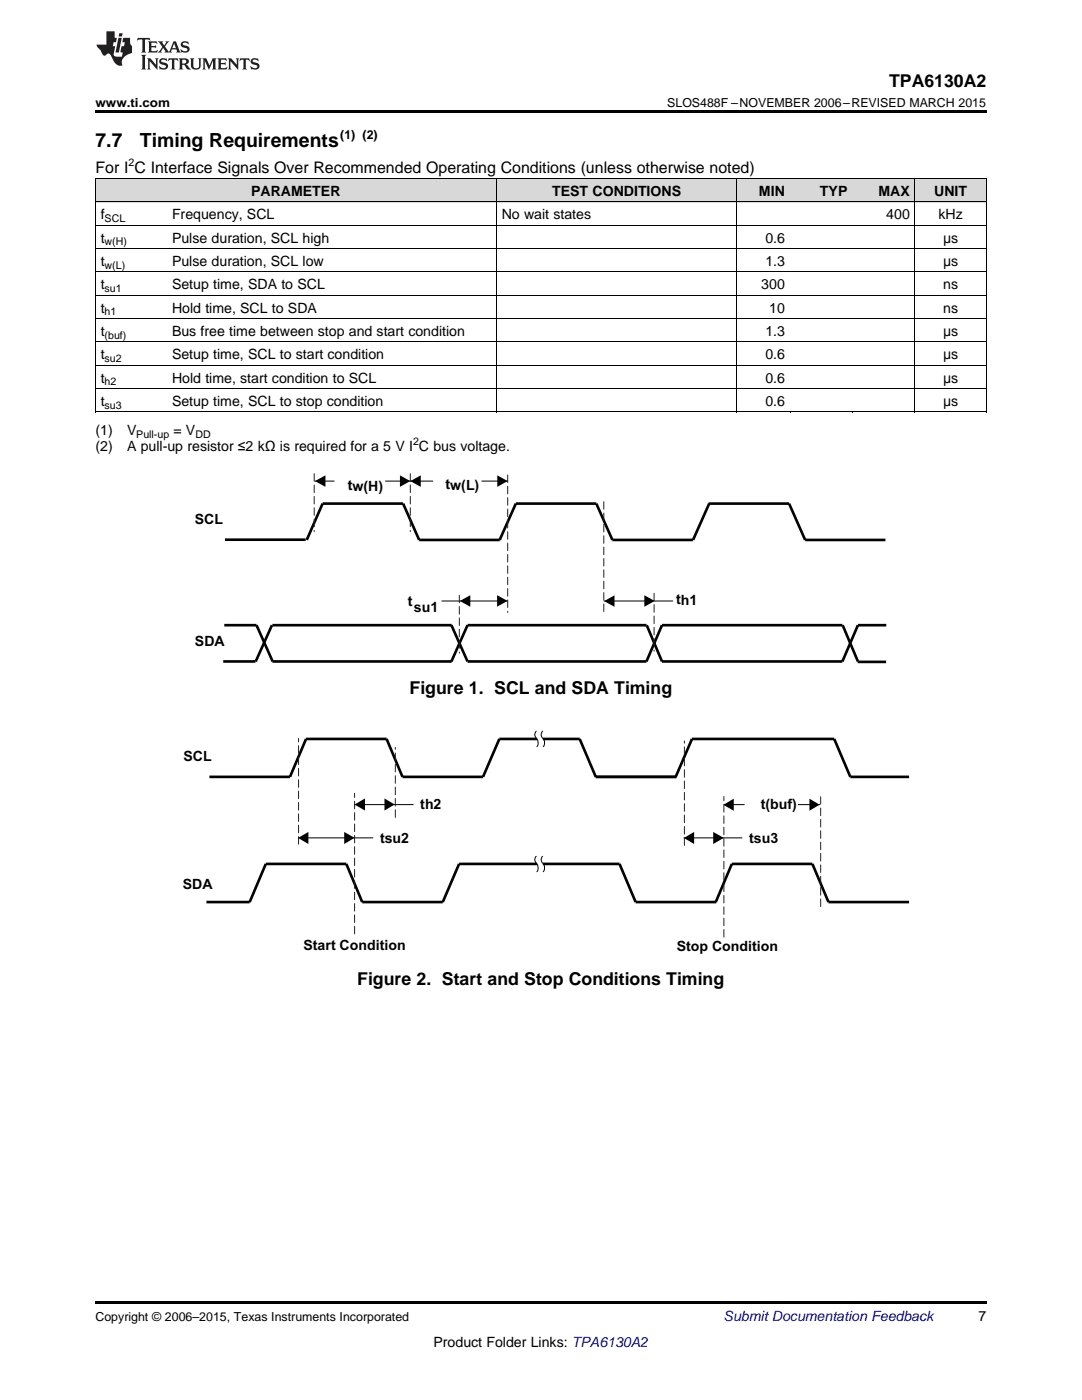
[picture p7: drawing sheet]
<svg xmlns="http://www.w3.org/2000/svg" width="216mm" height="279mm" viewBox="0 0 216 279" stroke-linecap="round" stroke-linejoin="round" font-family="sans-serif">
<g fill="#d8d8d8">
<path d="M19 35.7h14.3v4.7h-14.3z"/>
<path d="M33.3 35.7h65.8v4.7h-65.8z"/>
<path d="M99.1 35.7h47.9v4.7h-47.9z"/>
<path d="M147 35.7h10.7v4.7h-10.7z"/>
<path d="M157.7 35.7h12.5v4.7h-12.5z"/>
<path d="M170.2 35.7h12.4v4.7h-12.4z"/>
<path d="M182.6 35.7h14.2v4.7h-14.2z"/>
</g>
<path d="M19 259.7h177.8v.5h-177.8z" fill="#000"/>
<path d="M118.9 155h16.1M70.8 160.6h11.7M144.4 160.6h19.2" fill="none" stroke="#010202" stroke-width=".2"/>
<path d="M41.8 155h16.1l3.2-7.5h16l3.2 7.5h16.1l3.2-7.5h16.1l3.2 7.5M134.8 155l3.3-7.5h28.4l3.2 7.5h11.7" fill="none" stroke="#010202" stroke-width=".53"/>
<path d="M118.9 155h16.1" fill="none" stroke="#010202" stroke-width=".51"/>
<g fill="#010202">
<path d="M76.7 159.4l2.1 1.2-2.1 1.2z" fill-rule="evenodd"/>
<path d="M70.8 160.6l2-1.2v2.4z" fill-rule="evenodd"/>
</g>
<path d="M148.7 159.2h10.4v2.8h-10.4z" fill-rule="evenodd" fill="#fff"/>
<path d="M148.7 159.2h10.4v2.8h-10.4z" fill="none" stroke="#fff" stroke-width=".34"/>
<path d="M161.5 159.4l2.1 1.2-2.1 1.2z" fill-rule="evenodd" fill="#010202"/>
<path d="M59.5 167.2h15" fill="none" stroke="#010202" stroke-width=".2"/>
<g fill="#010202">
<path d="M68.7 166l2.1 1.2-2.1 1.2z" fill-rule="evenodd"/>
<path d="M59.5 167.2l2-1.2v2.4z" fill-rule="evenodd"/>
<path d="M144.3 160.6l2.1-1.2v2.4z" fill-rule="evenodd"/>
</g>
<path d="M118.9 155h16.1M41.2 180h8.6l3.2-7.6h16.1l3.2 7.6h16l3.3-7.6h32l3.2 7.6h16.1M142.8 180l3.2-7.6h16.1l3.2 7.6h16.1" fill="none" stroke="#010202" stroke-width=".53"/>
<path d="M107.2 146.9h1.1v1.5h-1.1z" fill-rule="evenodd" fill="#fff"/>
<path d="M107 145.9a1.15 1.15 0 0 0 .3 1.7 1.32 1.32 0 0 1-.2 1.4M108.3 147.5h.1M108.3 145.9a1.15 1.15 0 0 0 .2 1.7 1.33 1.33 0 0 1-.1 1.4" fill="none" stroke="#010202" stroke-width=".2"/>
<path d="M107.2 171.9h1.1v1.4h-1.1z" fill-rule="evenodd" fill="#fff"/>
<path d="M107 172.3a1.32 1.32 0 0 1 .1 1.7M107 170.8a.93 .93 0 0 0 0 1.4M108.3 172.3a1.21 1.21 0 0 1 .1 1.7M108.3 172.4h.1M108.3 170.8a.93 .93 0 0 0 0 1.4M136.4 167.2h11.7" fill="none" stroke="#010202" stroke-width=".2"/>
<g fill="#010202">
<path d="M142.3 166l2.1 1.2-2.1 1.2z" fill-rule="evenodd"/>
<path d="M136.4 167.2l2.1-1.2v2.4z" fill-rule="evenodd"/>
</g>
<path d="M59.6 168.5v-21.1M78.9 163.1v-13.9M136.6 168.7v-20.8M70.8 186.4v-28.1M144.4 187v-28M163.8 180.9v-22.3" fill="none" stroke="#231f20" stroke-width=".2" stroke-dasharray="1.5 .8"/>
<g fill="none" stroke="#010202" stroke-width=".53">
<path d="M44.9 107.7h16.1M141.4 100.5h16.1l3.2 7.3h16M141.5 100.5l-3.2 7.3h-16.1l-3.2-7.3h-16.1l-3.2 7.3h-16.1l-3.2-7.3h-16l-3.2 7.3M44.5 132h6.5M44.8 124.8h6.4l3.2 7.2M54.3 124.8l-3.3 7.2M54.4 132h35.7M54.4 124.8h35.7M90.1 124.8l3.2 7.2h35.7l3.1-7.2h36M129 124.8h-35.7l-3.2 7.2M129 124.8l3.1 7.2h36l3.1-7.2h5.6M168.1 124.8l3.1 7.2"/>
<path d="M171.1 132.1h5.7"/>
</g>
<path d="M62.9 96h19" fill="none" stroke="#010202" stroke-width=".2"/>
<path d="M66.9 94.9h9.8v3.5h-9.8z" fill-rule="evenodd" fill="#fff"/>
<path d="M66.9 94.9h9.8v3.5h-9.8z" fill="none" stroke="#fff" stroke-width=".35"/>
<g fill="#010202">
<path d="M79.8 94.9l2.1 1.1-2.1 1.2z" fill-rule="evenodd"/>
<path d="M62.9 96l2-1.1v2.3z" fill-rule="evenodd"/>
</g>
<path d="M81.9 96h19.4" fill="none" stroke="#010202" stroke-width=".2"/>
<path d="M86.6 94.7h9.3v3.5h-9.3z" fill-rule="evenodd" fill="#fff"/>
<path d="M86.6 94.7h9.3v3.5h-9.3z" fill="none" stroke="#fff" stroke-width=".35"/>
<g fill="#010202">
<path d="M99.2 94.9l2.1 1.1-2.1 1.2z" fill-rule="evenodd"/>
<path d="M81.9 96l2.1-1.1v2.3z" fill-rule="evenodd"/>
<path d="M91.8 119.9l2-1.1v2.3z" fill-rule="evenodd"/>
</g>
<path d="M88.2 119.9h13" fill="none" stroke="#010202" stroke-width=".2"/>
<g fill="#010202">
<path d="M99.2 118.8l2.1 1.1-2.1 1.2z" fill-rule="evenodd"/>
<path d="M128.6 118.8l2.1 1.1-2.1 1.2z" fill-rule="evenodd"/>
</g>
<path d="M120.5 119.9h13.7" fill="none" stroke="#010202" stroke-width=".2"/>
<path d="M120.5 120l2.1-1.2v2.3z" fill-rule="evenodd" fill="#010202"/>
<path d="M62.7 94.5v11.6M81.9 94.5v11.6M101.3 94.8v27.4M91.7 118.8v11.5M120.5 100.1v22.6M130.5 118.4v11.6" fill="none" stroke="#231f20" stroke-width=".2" stroke-dasharray="1.5 .8"/>
<path d="M19 22h177.8v.5h-177.8zM19 82.2l.2 .1zM99 82.2l.1 .1zM146.9 82.2l.1 .1zM157.6 82.2l.1 .1zM170.1 82.2l.1 .1zM182.5 82.2l.1 .1zM196.7 82.2l.1 .1z" fill="#000"/>
<g fill="none" stroke="#000" stroke-width=".2">
<path d="M19 35.6l177.8 .1v46.6M19.1 35.7v46.6M99 35.7v46.6M147 35.7v46.6M182.5 35.7v46.6M19 58.9h177.8M19 54.3h177.8M19 49.6h177.8M19 45h177.8M19 40.3h177.8M19 77.6h177.8M19 72.9h177.8"/>
<path d="M19 68.2h177.8M19 63.6h177.8M19 82.2h177.8"/>
</g>
<g fill="#231f20">
<path d="M27.5 7.6l-.1 .5 .4-.2h.6v.1v2.1l-.2 .4h1l-.3-.4v-2.1l.1-.1h.5l.5 .2-.2-.5zM29.5 8.3l.2 .3v1.5l-.2 .4h1.8l.2-.6a1.04 1.04 0 0 1-1.3 .2v-.7h.6l.3 .2v-.6l-.3 .2h-.6v-.6l.8-.1 .4 .3-.2-.5zM31.5 8.3l.9 1.1-.9 1.1h.8l-.2-.2 .5-.7 .4 .7-.2 .2h1.5l-.1-.2 .1-.4h.9l.1 .4-.2 .2h1l-.3-.3-.7-1.9h-.5l-.9 2-.8-1 .9-1h-.8l.1 .3-.3 .5-.4-.6 .2-.2zM34.7 8.6l.4 1h-.7zM36.3 8.4a.63 .63 0 0 0-.2 .7 .63 .63 0 0 0 .6 .4l.6 .2 .1 .2a.75 .75 0 0 1-.7 .4 .75 .75 0 0 1-.6-.5l.1 .7 .1-.1a1.11 1.11 0 0 0 1.5-.6 1.13 1.13 0 0 0-1.2-.8l-.1-.4a1.04 1.04 0 0 1 1.2 .2l-.2-.5-.1 .1-.5-.2zM28.2 10.9l.2 .4v2.2l-.2 .4h1l-.3-.4v-2.2l.3-.4zM29.3 11.6l.3 .4v1.5l-.3 .4h.8l-.2-.4v-1.3l1.5 1.7v-1.9l.2-.4h-.7l.2 .4v.9l-1.1-1.3zM32 11.8a.62 .62 0 0 0-.2 .7 .62 .62 0 0 0 .6 .4l.6 .1 .1 .3a.76 .76 0 0 1-.7 .3 .76 .76 0 0 1-.6-.4l.1 .7 .1-.1a1.11 1.11 0 0 0 1.5-.6 1.13 1.13 0 0 0-1.2-.8l-.1-.4a1.04 1.04 0 0 1 1.2 .2l-.2-.6-.1 .1-.5-.1zM33.7 11.6l-.2 .6a.61 .61 0 0 1 .8-.3v1.6l-.2 .4h.9l-.2-.4v-1.6a.63 .63 0 0 1 .8 .3l-.2-.6zM35.6 11.6l.3 .4v1.5l-.3 .4h1l-.2-.2v-.8l.5 .2a.76 .76 0 0 0 1.2 .7l-1-1a.58 .58 0 0 0 .6-.5 .58 .58 0 0 0-.5-.6zM36.4 11.9h.1a.45 .45 0 0 1 .5 .1 .45 .45 0 0 1 .1 .5l-.7 .2zM37.9 11.6l.2 .2a2.17 2.17 0 0 0 .3 1.9 .99 .99 0 0 0 1.6-.6v-1.1l.2-.4h-.7l.2 .2a1.92 1.92 0 0 1-.2 1.8 .6 .6 0 0 1-.9-.5v-1.1l.2-.4zM40.4 11.6l.2 .4v1.5l-.2 .4h.7l-.2-.4v-1.4l.8 1.8 .8-1.8v1.4l-.2 .4h.9l-.2-.4v-1.5l.2-.4h-.8l-.6 1.5-.6-1.5zM43.4 11.6l.2 .4v1.5l-.2 .4h1.8l.2-.6a1.04 1.04 0 0 1-1.3 .1v-.6h.5l.4 .2v-.6l-.4 .2h-.5v-.7h.8l.3 .3-.1-.6zM45.5 11.6l.2 .4v1.5l-.2 .4h.7l-.2-.4v-1.3l1.5 1.7v-1.9l.2-.4h-.7l.2 .4v.9l-1.1-1.3zM47.9 11.6l-.1 .6a.61 .61 0 0 1 .8-.3v1.6l-.3 .4h1l-.3-.4 .1-1.6a.63 .63 0 0 1 .7 .3l-.1-.6zM50.2 11.8a.62 .62 0 0 0-.2 .7 .62 .62 0 0 0 .6 .4l.6 .1 .2 .3a.76 .76 0 0 1-.8 .3 .76 .76 0 0 1-.6-.4l.1 .7 .2-.1a1.11 1.11 0 0 0 1.5-.6 1.13 1.13 0 0 0-1.3-.8l-.1-.4a1.04 1.04 0 0 1 1.2 .2l-.1-.6-.2 .1-.5-.1z"/>
<path d="M21.2 6.3v2.6h-1.9l.1 .4 .7 .9a.91 .91 0 0 0 1 .8 .56 .56 0 0 1 .5-.3 .56 .56 0 0 1 .5 .3l.4 .8a1.53 1.53 0 0 0 1.9 1.2 1.54 1.54 0 0 1 1-2.1l.9-.3v-1.4a1.52 1.52 0 0 1-.3-1.6h-1.4l-.2 .8h.5l-.2 .8h-.4l-.2 1v.2l.4 .1-.2 .8a1.93 1.93 0 0 1-1.6-.3l.3-1.8h-.5l.2-.8h.4l.2-.8h-.4v-1.3zM23.6 7.6l-.6 2.9h.7l.6-2.9zM23.8 6.6l-.1 .7h.6l.2-.7z"/>
</g>
<g font-size="3.9">
<text x="19" y="29.3">7.7</text>
<text x="27.9" y="29.3">Timing Requirements</text>
</g>
<g font-size="3.5">
<text x="177.4" y="17.3">TPA6130A2</text>
<text x="81.7" y="138.5">Figure 1. SCL and SDA Timing</text>
<text x="71.3" y="196.6">Figure 2. Start and Stop Conditions Timing</text>
</g>
<text font-size="3.2" x="19" y="34.4">For I C Interface Signals Over Recommended Operating Conditions (unless otherwise noted)</text>
<g font-size="2.8">
<text x="50.1" y="39.1">PARAMETER</text>
<text x="110.2" y="39.1">TEST CONDITIONS</text>
<text x="151.4" y="39.1">MIN</text>
<text x="163.6" y="39.1">TYP</text>
<text x="175.3" y="39.1">MAX</text>
<text x="186.4" y="39.1">UNIT</text>
<text x="20.1" y="43.7">f</text>
<text x="34.3" y="43.7">Frequency, SCL</text>
<text x="100.1" y="43.7">No wait states</text>
<text x="176.8" y="43.7">400</text>
<text x="187.3" y="43.7">kHz</text>
<text x="20.1" y="48.4">t</text>
<text x="20.1" y="53.1">t</text>
<text x="34.3" y="48.4">Pulse duration, SCL high</text>
<text x="34.3" y="53.1">Pulse duration, SCL low</text>
<text x="152.7" y="48.4">0.6</text>
<text x="152.7" y="53.1">1.3</text>
<text x="188.2" y="48.4">μs</text>
<text x="188.2" y="53.1">μs</text>
<text x="20.1" y="57.7">t</text>
<text x="34.3" y="57.7">Setup time, SDA to SCL</text>
<text x="151.9" y="57.7">300</text>
<text x="188.2" y="57.7">ns</text>
<text x="20.1" y="62.4">t</text>
<text x="34.3" y="62.4">Hold time, SCL to SDA</text>
<text x="153.5" y="62.4">10</text>
<text x="188.2" y="62.4">ns</text>
<text x="20.1" y="67">t</text>
<text x="20.1" y="71.7">t</text>
<text x="34.3" y="67">Bus free time between stop and start condition</text>
<text x="34.3" y="71.7">Setup time, SCL to start condition</text>
<text x="152.7" y="67">1.3</text>
<text x="152.7" y="71.7">0.6</text>
<text x="188.2" y="67">μs</text>
<text x="188.2" y="71.7">μs</text>
<text x="20.1" y="76.3">t</text>
<text x="34.3" y="76.3">Hold time, start condition to SCL</text>
<text x="152.7" y="76.3">0.6</text>
<text x="188.2" y="76.3">μs</text>
<text x="20.1" y="81">t</text>
<text x="34.3" y="81">Setup time, SCL to stop condition</text>
<text x="152.7" y="81">0.6</text>
<text x="188.2" y="81">μs</text>
<text x="19" y="86.9">(1)</text>
<text x="25.4" y="86.9">V</text>
<text x="34.6" y="86.9">= V</text>
<text x="19" y="90">(2)</text>
<text x="25.4" y="90">A pull-up resistor ≤2 kΩ is required for a 5 V I C bus voltage.</text>
<text x="195.3" y="263.6">7</text>
<text x="86.5" y="268.9">Product Folder Links: TPA6130A2</text>
</g>
<g font-size="2.8" fill="#010202">
<text x="69.4" y="97.8">tw(H)</text>
<text x="88.9" y="97.6">tw(L)</text>
<text x="38.9" y="104.6">SCL</text>
<text x="81.4" y="120.9">t</text>
<text x="82.6" y="122.1">su1</text>
<text x="134.9" y="120.5">th1</text>
<text x="38.9" y="128.9">SDA</text>
<text x="36.6" y="151.8">SCL</text>
<text x="83.9" y="161.5">th2</text>
<text x="151.8" y="161.5">t(buf)</text>
<text x="75.8" y="168.1">tsu2</text>
<text x="149.5" y="168.1">tsu3</text>
<text x="36.5" y="177.4">SDA</text>
<text x="60.6" y="189.5">Start Condition</text>
<text x="135" y="189.9">Stop Condition</text>
</g>
<text font-size="2.8" fill="#0000c8" x="144.4" y="263.6">Submit Documentation Feedback</text>
<g font-size="2.5">
<text x="19" y="21.4">www.ti.com</text>
<text x="133.1" y="21.4">SLOS488F –NOVEMBER 2006–REVISED MARCH 2015</text>
<text x="67.9" y="27.7">(1) (2)</text>
<text x="19" y="263.6">Copyright © 2006–2015, Texas Instruments Incorporated</text>
</g>
<g font-size="2.1">
<text x="25.6" y="33.2">2</text>
<text x="20.9" y="44.3">SCL</text>
<text x="20.9" y="49">w(H)</text>
<text x="20.9" y="53.6">w(L)</text>
<text x="20.9" y="58.3">su1</text>
<text x="20.9" y="62.9">h1</text>
<text x="20.9" y="67.6">(buf)</text>
<text x="20.9" y="72.2">su2</text>
<text x="20.9" y="76.9">h2</text>
<text x="20.9" y="81.6">su3</text>
<text x="27.2" y="87.4">Pull-up</text>
<text x="39" y="87.4">DD</text>
<text x="82.4" y="88.9">2</text>
</g>
</svg>
